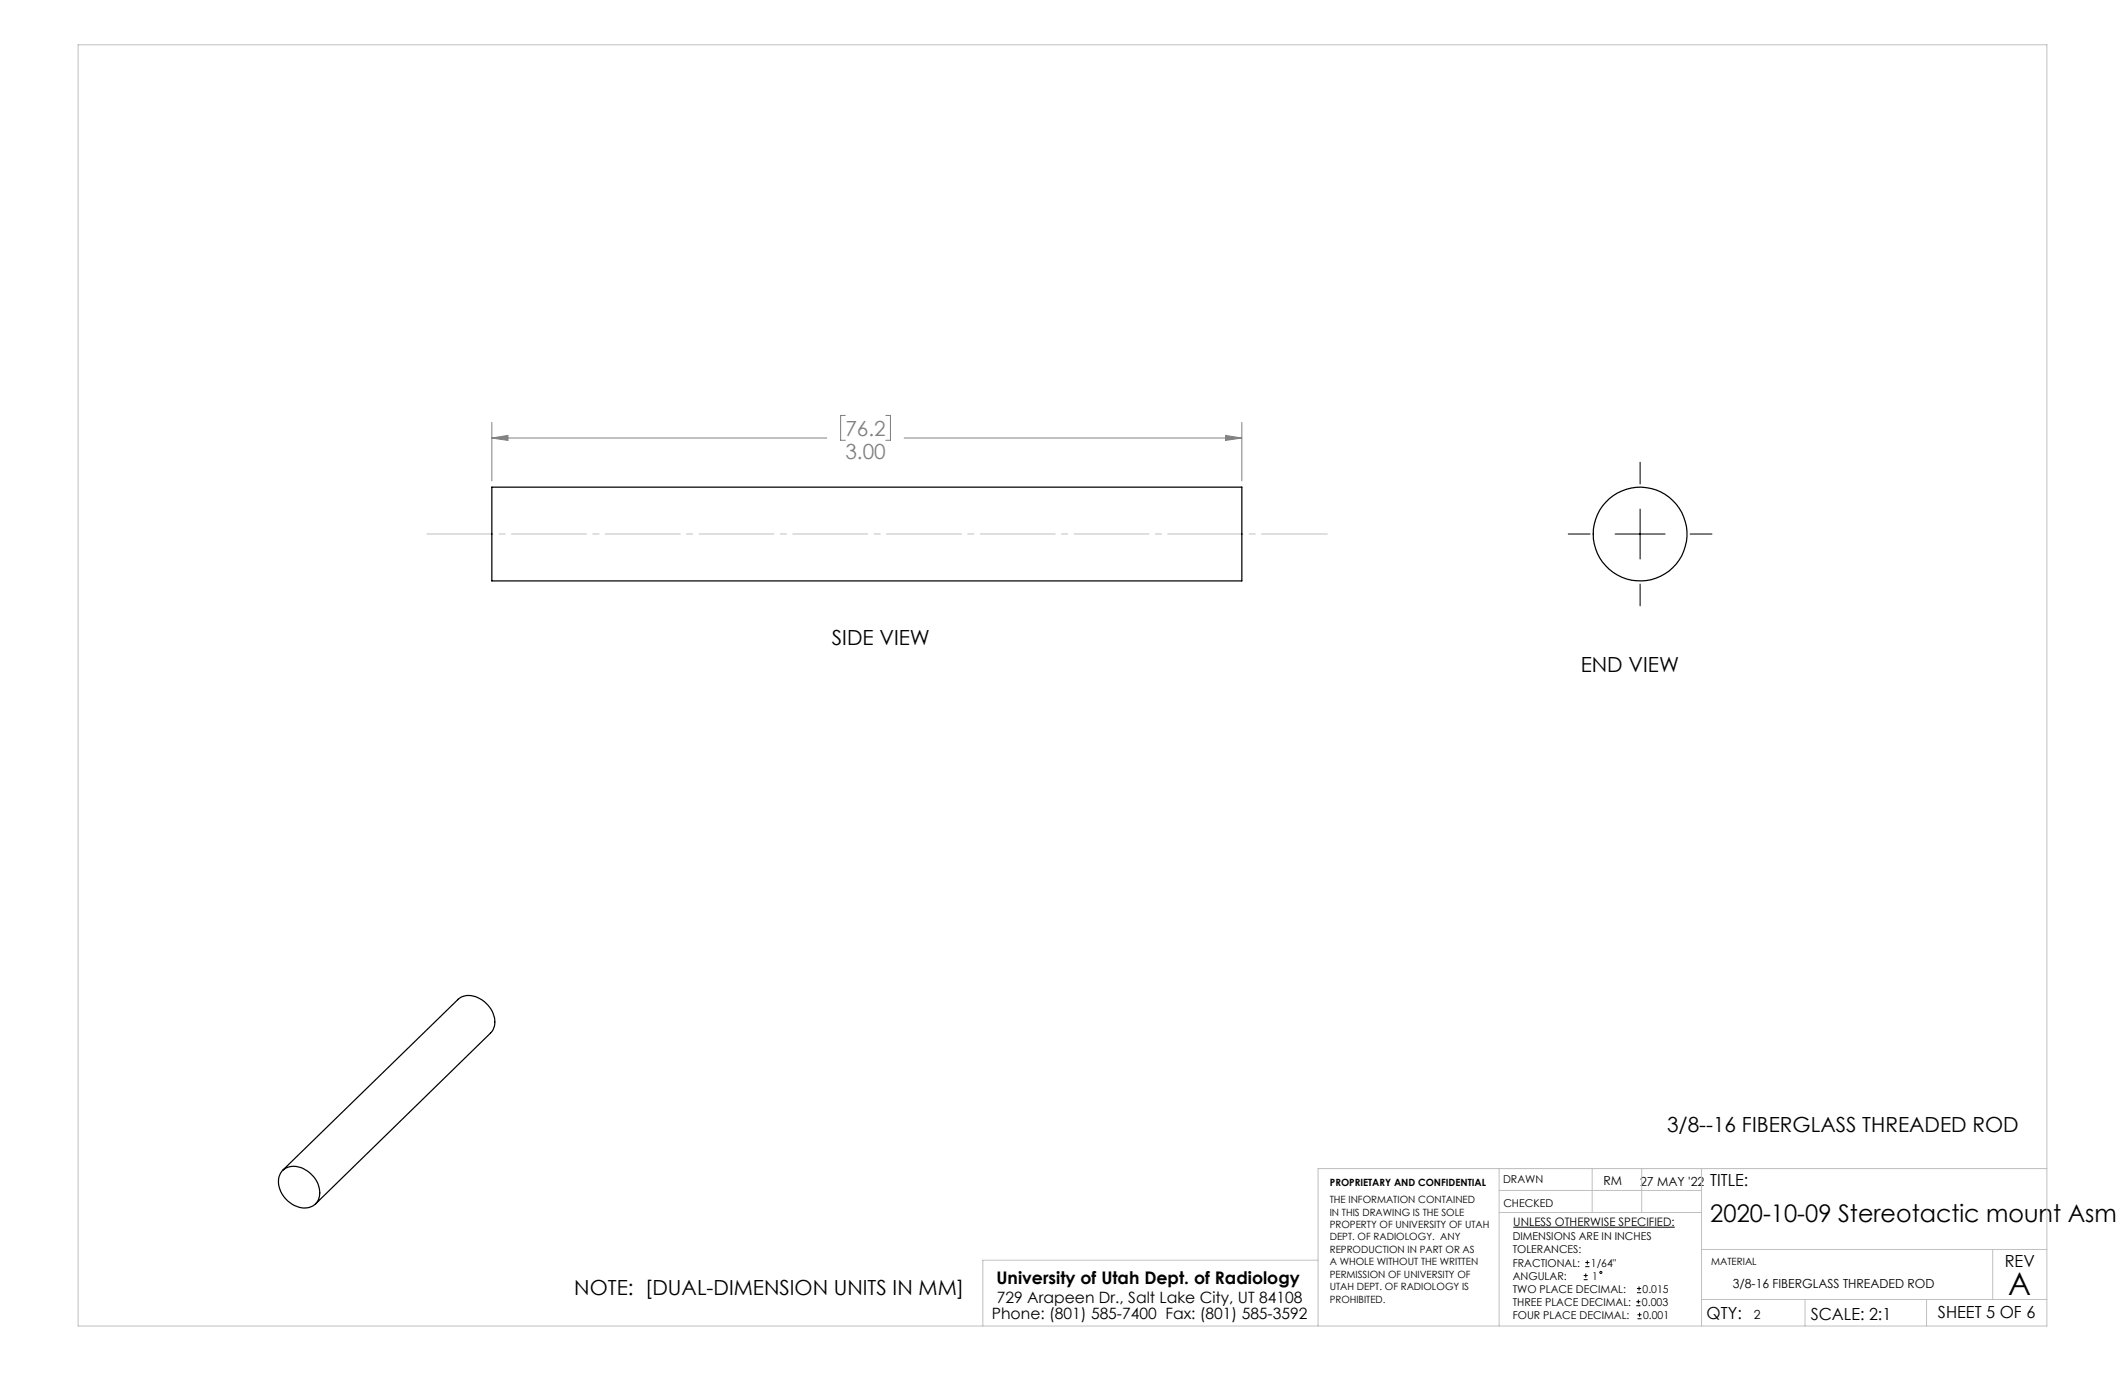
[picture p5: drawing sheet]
<svg xmlns="http://www.w3.org/2000/svg" width="432mm" height="279mm" viewBox="0 0 432 279" stroke-linecap="round" stroke-linejoin="round" font-family="sans-serif">
<g fill="none" stroke="#000" stroke-width=".2">
<path d="M333.3 93.9v4.5M318.7 108.5h4.4M328.2 108.5h10.1M333.3 103.4v10.2M333.3 118.7v4.4M343.4 108.5h4.5M307.5 249.4h32.8M321.8 259.2h.8M322.1 257.4h.9M322.1 256.5h.9M322.2 258.8v.8M322.5 256.1v.9"/>
<path d="M321.8 260h.8M332.5 265.3h.8M332.5 264.5h.8M332.6 262.7h.9M332.6 261.8h.9M332.7 268h.9M332.7 267.2h.9M332.9 264.1v.8M333.1 261.4v.9M333.2 266.7v.9"/>
<circle cx="325.3" cy="258.6" r=".2"/>
</g>
<path d="M99.9 85.8v11.9M99.9 89h68.1M99.9 89l3.3-.5v1zM171.8 84.4h-1v5.1h1M180 84.4h.9v5.1h-.9M183.7 89h68.6M249 88.5l3.3 .5-3.3 .5zM252.3 85.8v11.9" fill="none" stroke="#808080" stroke-width=".2"/>
<path d="M86.8 108.5h182.9" fill="none" stroke="#c0c0c0" stroke-width=".2" stroke-dasharray="15.2 1.3 1.3 1.3" stroke-dashoffset="1.9"/>
<g fill="none" stroke="#c0c0c0" stroke-width=".2">
<path d="M15.9 9.1h400v260.4h-400zM304.6 237.5v32M323.5 237.5v8.9M333.6 237.5v8.9M345.8 237.5v32M415.9 237.5h-148.1v32M267.8 256.1h-68.1v13.4M304.6 246.4h41.2M304.6 241.9h41.2M345.8 253.9h70.1M404.9 253.9v10.2M345.8 264.1h70.1"/>
<path d="M366.8 264.1v5.4M391.5 264.1v5.4"/>
</g>
<path d="M249 88.5l3.3 .5-3.3 .5zM99.9 89l3.3-.5v1z" fill="#808080"/>
<g fill="none" stroke="#000" stroke-width=".25">
<path d="M99.9 99h152.4v19h-152.4zM57.4 237.8l35.6-34.7a3.8 3.8 0 0 1 5 .1 5.1 5.1 0 0 1 2.2 6.1l-.5 .6-35.6 34.8M57.5 237.7a4.3 4.3 0 0 1 5.7 .8 4.5 4.5 0 0 1 1 6.1 4 4 0 0 1-5.3-.2 4.9 4.9 0 0 1-1.9-6.1z"/>
<circle cx="333.3" cy="108.5" r="9.5"/>
</g>
<text font-size="6.3" x="408.1" y="263.1">A</text>
<text font-size="4.9" x="347.5" y="248.2">2020-10-09 Stereotactic mount Asm</text>
<g font-size="4.2" fill="#808080">
<text x="171.8" y="88.5">76.2</text>
<text x="171.8" y="93.3">3.00</text>
</g>
<g font-size="4.2">
<text x="169.1" y="131.1">SIDE VIEW</text>
<text x="321.2" y="136.6">END VIEW</text>
<text x="338.8" y="230">3/8--16 FIBERGLASS THREADED ROD</text>
<text x="116.7" y="263.2">NOTE: [DUAL-DIMENSION UNITS IN MM]</text>
</g>
<text font-size="3.5" x="202.5" y="260.9">University of Utah Dept. of Radiology</text>
<g font-size="3.4">
<text x="347.5" y="240.9">TITLE:</text>
<text x="407.4" y="257.6">REV</text>
<text x="346.8" y="268.1">QTY:</text>
<text x="368" y="268.1">SCALE: 2:1</text>
<text x="393.8" y="267.9">SHEET 5 OF 6</text>
</g>
<g font-size="3.2">
<text x="201.5" y="268">Phone: (801) 585-7400 Fax: (801) 585-3592</text>
<text x="202.6" y="264.8">729 Arapeen Dr., Salt Lake City, UT 84108</text>
</g>
<g font-size="2.5">
<text x="325.8" y="240.8">RM</text>
<text x="333.3" y="240.9">27 MAY '22</text>
<text x="352.1" y="261.7">3/8-16 FIBERGLASS THREADED ROD</text>
<text x="356.4" y="268">2</text>
</g>
<text font-size="2.4" x="307.5" y="249.1">UNLESS OTHERWISE SPECIFIED:</text>
<g font-size="2.2">
<text x="305.4" y="240.4">DRAWN</text>
<text x="305.5" y="245.3">CHECKED</text>
<text x="307.4" y="252.1">DIMENSIONS ARE IN INCHES</text>
<text x="307.4" y="254.7">TOLERANCES:</text>
<text x="307.4" y="257.4">FRACTIONAL:</text>
<text x="323.3" y="257.4">1/64&quot;</text>
<text x="307.4" y="262.7">TWO PLACE DECIMAL:</text>
<text x="307.4" y="260">ANGULAR:</text>
<text x="323.5" y="260">1</text>
<text x="333.8" y="262.7">0.015</text>
<text x="307.4" y="265.3">THREE PLACE DECIMAL:</text>
<text x="307.4" y="268">FOUR PLACE DECIMAL:</text>
<text x="333.6" y="265.3">0.003</text>
<text x="333.9" y="268">0.001</text>
</g>
<g font-size="2">
<text x="270.2" y="244.5">THE INFORMATION CONTAINED</text>
<text x="270.2" y="241.1">PROPRIETARY AND CONFIDENTIAL</text>
<text x="270.2" y="247">IN THIS DRAWING IS THE SOLE</text>
<text x="270.2" y="249.5">PROPERTY OF UNIVERSITY OF UTAH</text>
<text x="270.2" y="252.1">DEPT. OF RADIOLOGY. ANY</text>
<text x="270.2" y="254.6">REPRODUCTION IN PART OR AS</text>
<text x="270.2" y="257.1">A WHOLE WITHOUT THE WRITTEN</text>
<text x="347.7" y="257.1">MATERIAL</text>
<text x="270.2" y="259.6">PERMISSION OF UNIVERSITY OF</text>
<text x="270.2" y="262.1">UTAH DEPT. OF RADIOLOGY IS</text>
<text x="270.2" y="264.7">PROHIBITED.</text>
</g>
</svg>
